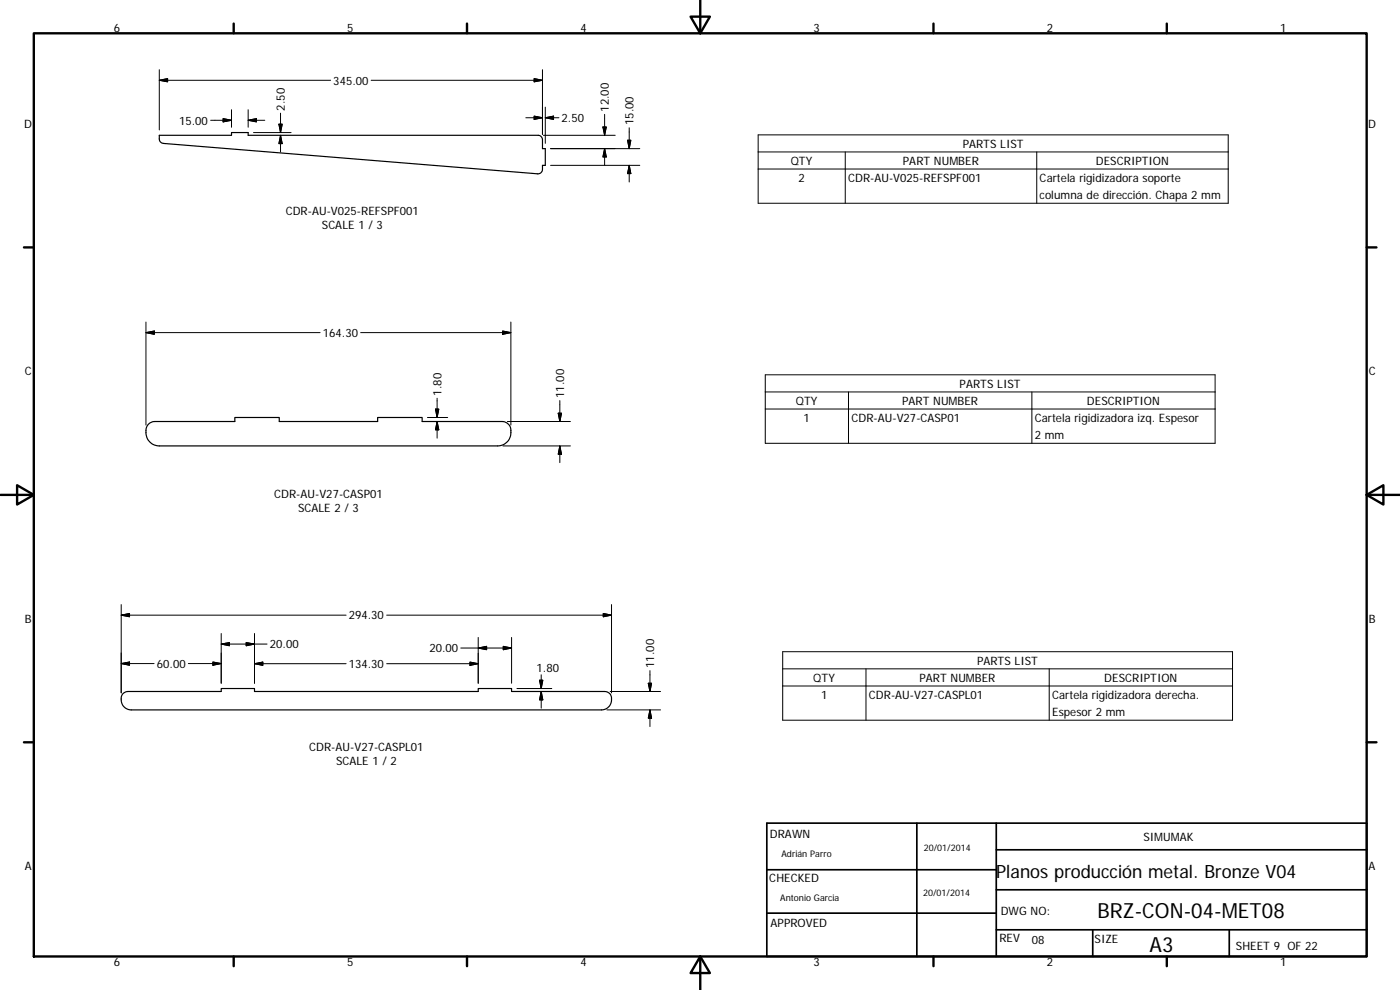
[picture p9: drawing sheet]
<svg xmlns="http://www.w3.org/2000/svg" width="420mm" height="297mm" viewBox="0 0 420 297" stroke-linecap="round" stroke-linejoin="round" font-family="sans-serif">
<path d="M47.8 40.6h21.7v-.8h5v.8h87a1.34 1.34 0 0 1 1.3 1.3v2.7h.8v5h-.8v1.2a1.34 1.34 0 0 1-1.4 1.4l-112.4-9.2-.5-.1-.6-.7zM44.5 127.4l1.2-.8 .8-.1h24v-1.2h13.3v1.2h29.5v-1.2h13.4v1.2h24a2.87 2.87 0 0 1 2.6 3.8 4 4 0 0 1-4 3.5h-101.5a4.1 4.1 0 0 1-3.3-6.4zM36.8 208.2l.9-.6 .7-.1h28v-.9h10v.9h67.1v-.9h10v.9h28a2.28 2.28 0 0 1 1.9 3.3 3 3 0 0 1-2.9 2.2h-141.1a3.1 3.1 0 0 1-2.6-4.8z" fill="none" stroke="#000" stroke-width=".36"/>
<g fill="none" stroke="#000" stroke-width=".71">
<path d="M10.1 10h400.1v277h-400.1zM70.1 7.1v2.9M140.2 7.1v2.9M207.3 5h5.8l-2.9 5zM210.2 0v10M280.2 7.1v2.9M350.2 7.1v2.9M7.2 74.2h2.9M410.2 74.2h2.9M.2 148.5h9.9M5.1 145.6l5 2.9-5 2.9zM410.2 148.5l5-2.9v5.8z"/>
<path d="M410.2 148.5h9.9M7.2 222.7h2.9M410.2 222.7h2.9M70.1 287v2.9M140.2 287v2.9M210.2 287l2.9 5h-5.8zM210.2 287v10M280.2 287v2.9M350.2 287v2.9"/>
</g>
<path d="M230.1 247h180.1v40h-180.1zM275.2 247v40M299 255h111.2M299 247v40M230.1 274h68.9M230.1 261h68.9M299 279h111.2M299 267h111.2M327.9 279v8M368.9 279v8" fill="none" stroke="#000" stroke-width=".51"/>
<g fill="none" stroke="#000" stroke-width=".3">
<path d="M47.8 20.9v18.1M47.8 24.1l2.5-.5v1zM47.8 24.1h51.4M63.2 36.1h6.3M67 35.6l2.5 .5-2.5 .5zM69.5 32.9v5.3M74.5 32.9v5.3M74.5 36.1l2.5-.5v1zM74.5 36.1h5M76.1 39.8h11.3M83.7 37.3h1l-.5 2.5zM84.2 34v5.8"/>
<path d="M111.4 24.1h51.4M157.8 35.3h5M160.3 23.6l2.5 .5-2.5 .5zM160.3 34.8l2.5 .5-2.5 .5zM162.8 20.9v19.4M163.6 32.2v10.8M163.6 35.3l2.5-.5v1zM163.6 35.3h4.1M180.9 38.1h1.1l-.5 2.5zM181.5 34.3v6.3M188.8 38.3v6.3M84.2 40.6l.5 2.5h-1z"/>
<path d="M84.2 40.6v5M163.1 40.6h21.5M165.2 44.6h26.8M165.2 49.6h26.8M181.5 44.6v5M181.5 44.6l.5 2.5h-1.1zM188.3 42.1h1l-.5 2.5zM188.8 49.6v5M188.8 49.6l.5 2.5h-1zM227.5 40.5h141.1v20.5h-141.1zM227.5 45.6h141.1M227.5 50.7h141.1"/>
<path d="M253.7 45.6v15.4M311.1 45.6v15.4M43.8 99.8l2.5-.5v1zM43.8 99.8h52.3M43.8 96.6v30.9M108.2 99.8h45.1M150.8 99.3l2.5 .5-2.5 .5zM153.3 96.6v30.9M131.2 119.5v5.8M229.7 112.5h135v20.5h-135zM229.7 117.6h135M254.6 117.6v15.4"/>
<path d="M309.7 117.6v15.4M128.3 125.3h6.1M130.7 122.7h1l-.5 2.6zM131.2 126.5v5M131.2 126.5l.5 2.5h-1zM150.9 133.8h20.3M152.3 126.5h18.9M167.5 124h1l-.5 2.5zM168 120.2v6.3M168 133.8l.5 2.5h-1zM168 133.8v5M229.7 122.7h135"/>
<path d="M36.4 181.4v26.5M36.4 184.6l2.5-.5v1zM36.4 199.1l2.5-.5v1zM36.4 184.6h67.5M36.4 199.1h9.8M56.5 199.1h9.9M63.9 198.6l2.5 .5-2.5 .5zM66.4 190.1v14.9M66.4 193.3l2.5-.5v1zM66.4 193.3h13.7M73.9 192.8l2.5 .5-2.5 .5zM76.4 190.1v14.9"/>
<path d="M76.4 199.1l2.5-.5v1zM76.4 199.1h27.5M116 184.6h67.5M116 199.1h27.5M138.3 194.4h15.2M141 198.6l2.5 .5-2.5 .5zM143.5 194.4l2.5-.5v1zM143.5 191.3v13.7M151 193.9l2.5 .5-2.5 .5zM153.5 191.3v13.7M181 184.1l2.5 .5-2.5 .5zM183.5 181.4v26.5"/>
<path d="M234.9 195.5h135v20.6h-135zM155.1 206.6h10.5M161.9 204.1h1l-.5 2.5zM162.4 202.5v4.1M162.4 207.5v5M162.4 207.5l.5 2.5h-1zM182.1 213h16.1M183.1 207.5h15.1M194.6 205h.9l-.4 2.5zM195.1 201.2v6.3M195.1 213v5M195.1 213l.4 2.5h-.9z"/>
<path d="M234.9 200.7h135M234.9 205.8h135M259.9 200.7v15.4M314.9 200.7v15.4"/>
</g>
<g fill="#000" stroke="#000" stroke-width=".3">
<path d="M47.8 24.1l2.5-.5v1zM67 35.6l2.5 .5-2.5 .5zM74.5 36.1l2.5-.5v1zM83.7 37.3h1l-.5 2.5zM160.3 23.6l2.5 .5-2.5 .5zM160.3 34.8l2.5 .5-2.5 .5zM163.6 35.3l2.5-.5v1zM180.9 38.1h1.1l-.5 2.5zM84.2 40.6l.5 2.5h-1zM181.5 44.6l.5 2.5h-1.1zM188.3 42.1h1l-.5 2.5zM188.8 49.6l.5 2.5h-1z"/>
<path d="M43.8 99.8l2.5-.5v1zM150.8 99.3l2.5 .5-2.5 .5zM130.7 122.7h1l-.5 2.6zM131.2 126.5l.5 2.5h-1zM167.5 124h1l-.5 2.5zM168 133.8l.5 2.5h-1zM36.4 184.6l2.5-.5v1zM36.4 199.1l2.5-.5v1zM63.9 198.6l2.5 .5-2.5 .5zM66.4 193.3l2.5-.5v1zM73.9 192.8l2.5 .5-2.5 .5zM76.4 199.1l2.5-.5v1z"/>
<path d="M141 198.6l2.5 .5-2.5 .5zM143.5 194.4l2.5-.5v1zM151 193.9l2.5 .5-2.5 .5zM181 184.1l2.5 .5-2.5 .5zM161.9 204.1h1l-.5 2.5zM162.4 207.5l.5 2.5h-1zM194.6 205h.9l-.4 2.5zM195.1 213l.4 2.5h-.9z"/>
</g>
<g font-size="6.3">
<text x="329.4" y="275.4">BRZ-CON-04-MET08</text>
<text x="345" y="285.6">A3</text>
</g>
<text font-size="5.5" x="298.9" y="263.4">Planos producción metal. Bronze V04</text>
<g font-size="3.5">
<text x="34.2" y="9.6">6</text>
<text x="104.2" y="9.6">5</text>
<text x="174.2" y="9.6">4</text>
<text x="244.2" y="9.6">3</text>
<text x="314.2" y="9.6">2</text>
<text x="384.2" y="9.6">1</text>
<text x="100" y="25.4">345.00</text>
<text x="85.5" y="33.2" transform="rotate(-90 85.5 33.2)">2.50</text>
<text x="182.7" y="33.5" transform="rotate(-90 182.7 33.5)">12.00</text>
<text x="7.3" y="38.4">D</text>
<text x="53.7" y="37.4">15.00</text>
<text x="168.5" y="36.6">2.50</text>
<text x="190.1" y="37.5" transform="rotate(-90 190.1 37.5)">15.00</text>
<text x="410.6" y="38.4">D</text>
<text x="288.9" y="44.3">PARTS LIST</text>
<text x="237.3" y="49.4">QTY</text>
<text x="271" y="49.4">PART NUMBER</text>
<text x="328.9" y="49.4">DESCRIPTION</text>
<text x="239.6" y="54.6">2</text>
<text x="254.5" y="54.6">CDR-AU-V025-REFSPF001</text>
<text x="312" y="54.6">Cartela rigidizadora soporte</text>
<text x="312" y="59.8">columna de dirección. Chapa 2 mm</text>
<text x="85.7" y="64.5">CDR-AU-V025-REFSPF001</text>
<text x="96.6" y="68.7">SCALE 1 / 3</text>
<text x="96.9" y="101.1">164.30</text>
<text x="7.4" y="112.6">C</text>
<text x="410.8" y="112.6">C</text>
<text x="132.5" y="118.7" transform="rotate(-90 132.5 118.7)">1.80</text>
<text x="169.3" y="119.4" transform="rotate(-90 169.3 119.4)">11.00</text>
<text x="288" y="116.4">PARTS LIST</text>
<text x="238.9" y="121.5">QTY</text>
<text x="270.7" y="121.5">PART NUMBER</text>
<text x="326.2" y="121.5">DESCRIPTION</text>
<text x="241.2" y="126.6">1</text>
<text x="255.5" y="126.6">CDR-AU-V27-CASP01</text>
<text x="310.5" y="126.6">Cartela rigidizadora izq. Espesor</text>
<text x="310.5" y="131.8">2 mm</text>
<text x="82.3" y="149.4">CDR-AU-V27-CASP01</text>
<text x="89.4" y="153.6">SCALE 2 / 3</text>
<text x="104.7" y="185.8">294.30</text>
<text x="7.4" y="186.9">B</text>
<text x="410.8" y="186.9">B</text>
<text x="81" y="194.5">20.00</text>
<text x="128.9" y="195.7">20.00</text>
<text x="47" y="200.4">60.00</text>
<text x="104.7" y="200.4">134.30</text>
<text x="161" y="201.6">1.80</text>
<text x="196.3" y="200.4" transform="rotate(-90 196.3 200.4)">11.00</text>
<text x="293.2" y="199.4">PARTS LIST</text>
<text x="244.1" y="204.5">QTY</text>
<text x="246.4" y="209.6">1</text>
<text x="260.8" y="209.7">CDR-AU-V27-CASPL01</text>
<text x="276" y="204.5">PART NUMBER</text>
<text x="315.8" y="209.7">Cartela rigidizadora derecha.</text>
<text x="331.4" y="204.5">DESCRIPTION</text>
<text x="315.8" y="214.8">Espesor 2 mm</text>
<text x="92.8" y="225.3">CDR-AU-V27-CASPL01</text>
<text x="100.8" y="229.5">SCALE 1 / 2</text>
<text x="231.1" y="251.4">DRAWN</text>
<text x="343.2" y="252.3">SIMUMAK</text>
<text x="7.4" y="261.1">A</text>
<text x="410.8" y="261.1">A</text>
<text x="230.9" y="264.6">CHECKED</text>
<text x="300.3" y="274.5">DWG NO:</text>
<text x="231.3" y="278.2">APPROVED</text>
<text x="299.9" y="282.6">REV</text>
<text x="309.7" y="283.3">08</text>
<text x="328.5" y="283">SIZE</text>
<text x="370.9" y="285.1">SHEET 9 OF 22</text>
<text x="34.2" y="289.9">6</text>
<text x="104.2" y="289.9">5</text>
<text x="174.2" y="289.9">4</text>
<text x="244.2" y="289.9">3</text>
<text x="314.2" y="289.9">2</text>
<text x="384.2" y="289.9">1</text>
</g>
<g font-size="2.7">
<text x="234.5" y="257.1">Adrián Parro</text>
<text x="277.3" y="255.2">20/01/2014</text>
<text x="277" y="268.7">20/01/2014</text>
<text x="234.2" y="270.2">Antonio Garcia</text>
</g>
</svg>
